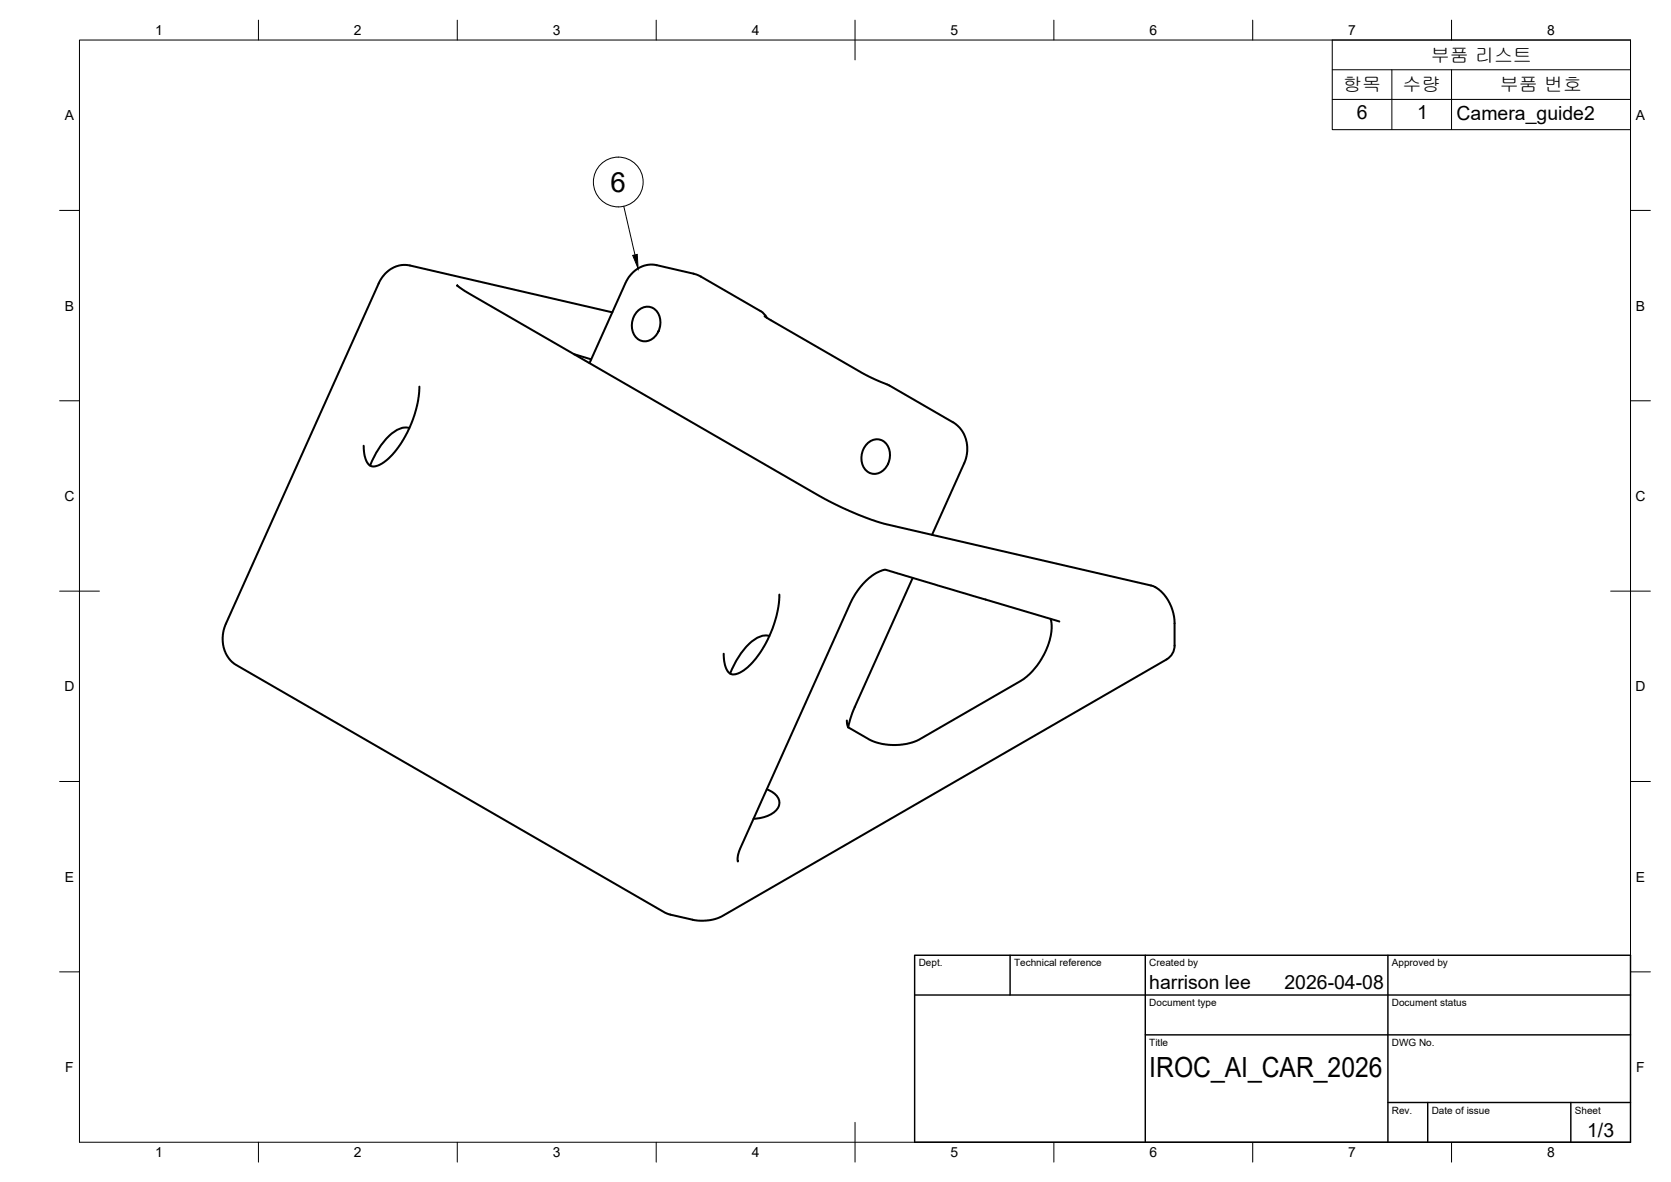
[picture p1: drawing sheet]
<svg xmlns="http://www.w3.org/2000/svg" width="420mm" height="297mm" viewBox="0 0 420 297" stroke-linecap="round" stroke-linejoin="round" font-family="sans-serif">
<!-- layer: Visible -->
<g fill="none" stroke="#000" stroke-width=".51">
<path d="M114.9 71.7l3.2 2.2 87.9 50.7 7.5 3.8 4.7 1.9 4 1.3 67.2 15.5 1.1 .5M154 78.5l-51.1-11.8-1.5-.1-1.2 .2-1.5 .6-1.4 1-1.2 1.2-.8 1.4-38.6 85.9-.7 2.5 .1 2.6 .6 2.1 1.2 1.8 1.4 1.2 107.9 62.3 1.4 .5 5.7 1.3 2.7 .2 2.3-.3 2.2-.8 111.8-64.6M160.3 78.2a3.2 3.2 0 0 1 3.4-1 3.2 3.2 0 0 1 2.2 2.7 4.6 4.6 0 0 1-3.9 5.9 3.9 3.9 0 0 1-3-5.3l.3-.9zM191.2 78.2l1.1 .9 .5 .7M191.2 78.2l-15.7-9.1-10.7-2.5-1.3-.1-1.7 .3-1.2 .6-1.2 .8-1.1 1.2-.8 1.2-9.3 20.7M192.2 79.4l24.4 14.2 7 3.3 16.2 9.3 1.9 1.8 .8 1.5 .7 2.2v1.7l-.3 1.9-8.5 19.1M105.5 97.2l-.2 2.5-.4 2.1-1.5 4.7-2.4 4.7-2.4 3.1-1.5 1.4-1.3 .9-1.3 .6-1.2-.1-.8-.6-.6-1.1-.3-1.4-.2-2M144.4 89l4.3 1.3M102.9 107.6a5.4 5.4 0 0 0-5.1 2 21.1 21.1 0 0 0-4.7 7.4M218 111.5a3.2 3.2 0 0 1 3.4-1 3.2 3.2 0 0 1 2.3 2.7 4.6 4.6 0 0 1-3.9 5.9 3.9 3.9 0 0 1-3-5.3l.3-.9zM193.5 159.8a5.4 5.4 0 0 0-5.2 2 21.1 21.1 0 0 0-4.7 7.4M196 149.4l-.5 4.3-1.4 4.7-2.4 4.7-2.7 3.7-1.4 1.2-1.5 1-1.4 .5-1-.1-.7-.6-.5-1.1-.4-1.7-.1-1.7"/>
<path d="M229.5 145.2l-14.8 33.1-1.4 4.5M264.2 155.5l.2 1.6v1.6l-1 3.7-1.9 3.8-2.8 3.4-1.9 1.5-25.7 14.8-2.4 .9-2.5 .4h-2.6l-2.6-.4-2.3-.9-5.4-3.1-.4-1.7M266.4 156.2l-43.7-13-1.4 .3-2.1 1.2-1.4 1.2-1.7 1.9-1.2 1.8-1.1 2-27.7 61.7-.6 1.7v1.5M290.5 147.6l1.3 .9 1.7 2 1.1 2.1 .6 2.4 .1 7.8-.7 1.7-1.3 1.2M192.8 198.4a4 4 0 0 1 3.2 3.7 5.3 5.3 0 0 1-4.6 3.4l-1.9 .3"/>
</g>
<!-- layer: BORDER -->
<g fill="none" stroke="#000" stroke-width=".25">
<path d="M20 10.1h390v276.9h-390zM65 5.1v5M115 5.1v5M165 5.1v5M215 5.1v10M265 5.1v5M315 5.1v5M365 5.1v5M15 52.9h5M410 52.9h5M15 100.7h5M410 100.7h5"/>
<path d="M15 148.6h10M405 148.6h10M15 196.4h5M410 196.4h5M15 244.2h5M410 244.2h5M65 287v5M115 287v5M165 287v5M215 282.1v9.9M265 287v5M315 287v5"/>
<path d="M365 287v5"/>
</g>
<!-- layer: TITLEBLOCK -->
<path d="M230 240.1h180v46.9h-180zM230 250h180M254 240.1v9.9M288 240.1v46.9M349 240.1v46.9M288 260.1h122M349 277.1h61M359 277.1v9.9M395 277.1v9.9" fill="none" stroke="#000" stroke-width=".36"/>
<!-- layer: Parts Lists -->
<path d="M335 10.1h75v22.5h-75zM335 17.5h75M350 17.5v15.1M365 17.5v15.1M335 25h75" fill="none" stroke="#000" stroke-width=".25"/>
<!-- layer: Balloons -->
<circle cx="155.5" cy="45.7" r="6.3" fill="none" stroke="#000" stroke-width=".25"/>
<!-- layer: 0 -->
<path d="M159.1 64.2l1.1-.3 .2 3.6z" fill="#000" stroke="#000" stroke-width=".25"/>
<path d="M156.8 51.8l2.9 12.3" fill="none" stroke="#000" stroke-width=".25"/>
<g font-size="7">
<text x="153.5" y="48.2">6</text>
<text x="289" y="270.6">IROC_AI_CAR_2026</text>
</g>
<g font-size="4.9">
<text x="341.1" y="29.9">6</text>
<text x="356.3" y="29.9">1</text>
<text x="366.2" y="30">Camera_guide2</text>
<text x="289" y="248.5">harrison lee</text>
<text x="323" y="248.5">2026-04-08</text>
<text x="399.1" y="285.7">1/3</text>
</g>
<g font-size="4.8">
<text x="359.7" y="15.5">부품 리스트</text>
<text x="337.7" y="23">항목</text>
<text x="352.7" y="23">수량</text>
<text x="377.1" y="23">부품 번호</text>
</g>
<g font-size="3.5">
<text x="39" y="8.8">1</text>
<text x="89" y="8.8">2</text>
<text x="139" y="8.8">3</text>
<text x="189" y="8.8">4</text>
<text x="239" y="8.8">5</text>
<text x="289" y="8.8">6</text>
<text x="339" y="8.8">7</text>
<text x="389" y="8.8">8</text>
<text x="16.3" y="30.2">A</text>
<text x="411.3" y="30.2">A</text>
<text x="16.3" y="78">B</text>
<text x="411.3" y="78">B</text>
<text x="16.2" y="125.9">C</text>
<text x="411.2" y="125.9">C</text>
<text x="16.2" y="173.7">D</text>
<text x="411.2" y="173.7">D</text>
<text x="16.3" y="221.6">E</text>
<text x="411.3" y="221.6">E</text>
<text x="16.4" y="269.4">F</text>
<text x="411.4" y="269.4">F</text>
<text x="39" y="290.8">1</text>
<text x="89" y="290.8">2</text>
<text x="139" y="290.8">3</text>
<text x="189" y="290.8">4</text>
<text x="239" y="290.8">5</text>
<text x="289" y="290.8">6</text>
<text x="339" y="290.8">7</text>
<text x="389" y="290.8">8</text>
</g>
<g font-size="2.5">
<text x="231" y="242.9">Dept.</text>
<text x="255" y="242.9">Technical reference</text>
<text x="289" y="242.9">Created by</text>
<text x="350" y="242.9">Approved by</text>
<text x="289" y="252.8">Document type</text>
<text x="350" y="252.8">Document status</text>
<text x="289" y="262.9">Title</text>
<text x="350" y="262.9">DWG No.</text>
<text x="350" y="279.9">Rev.</text>
<text x="360" y="279.9">Date of issue</text>
<text x="396" y="279.9">Sheet</text>
</g>
</svg>
